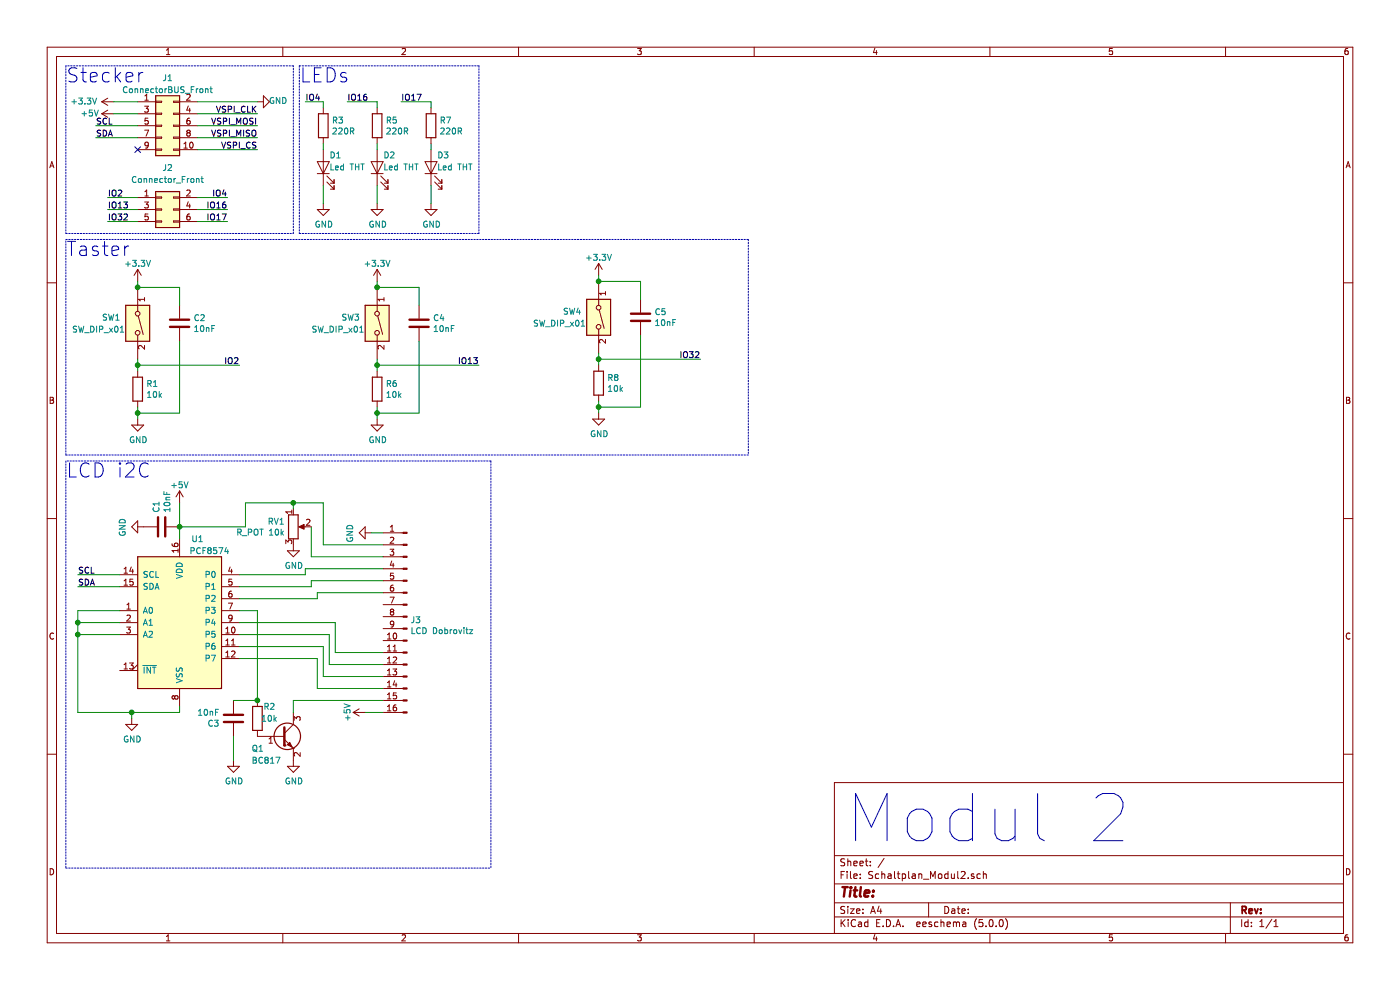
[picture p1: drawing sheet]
EESchema Schematic File Version 4
LIBS:Schaltplan_Modul2-cache
EELAYER 26 0
EELAYER END
$Descr A4 11693 8268
encoding utf-8
Sheet 1 1
Title ""
Date ""
Rev ""
Comp ""
Comment1 ""
Comment2 ""
Comment3 ""
Comment4 ""
$EndDescr
Text Notes 7050 7050 0    394  ~ 0
Modul 2
$Comp
L power:GND #PWR011
U 1 1
P 2150 850
F 0 "#PWR011" H 2150 600 50  0001 C CNN
F 1 "GND" V 2155 677 50  0000 C CNN
F 2 "" H 2150 850 50  0001 C CNN
F 3 "" H 2150 850 50  0001 C CNN
	1    2150 850 
	0    -1   -1   0   
$EndComp
$Comp
L Connector_Generic:Conn_02x05_Odd_Even J1
U 1 1
P 1350 1050
F 0 "J1" H 1400 1450 50  0000 C CNN
F 1 "ConnectorBUS_Front" H 1400 1350 50  0000 C CNN
F 2 "Connector_IDC:SHDR10W64P254X254_2X5_2032X880X915P" H 1350 1050 50  0001 C CNN
F 3 "Stecker Messerleiste  WSL 10G" H 1350 1050 50  0001 C CNN
	1    1350 1050
	1    0    0    -1  
$EndComp
$Comp
L power:+5V #PWR02
U 1 1
P 950 950
F 0 "#PWR02" H 950 800 50  0001 C CNN
F 1 "+5V" V 950 1150 50  0000 C CNN
F 2 "" H 950 950 50  0001 C CNN
F 3 "" H 950 950 50  0001 C CNN
	1    950  950 
	0    -1   -1   0   
$EndComp
Text Label 2150 950  2    50   ~ 0
VSPI_CLK
Text Label 2150 1050 2    50   ~ 0
VSPI_MOSI
Wire Wire Line
	1650 1050 2150 1050
Wire Wire Line
	1650 950  2150 950 
Text Label 2150 1150 2    50   ~ 0
VSPI_MISO
Wire Wire Line
	2150 1150 1650 1150
Wire Wire Line
	1650 850  2150 850 
Text Label 800  1150 0    50   ~ 0
SDA
Text Label 800  1050 0    50   ~ 0
SCL
$Comp
L power:+3.3V #PWR01
U 1 1
P 950 850
F 0 "#PWR01" H 950 700 50  0001 C CNN
F 1 "+3.3V" V 950 1100 50  0000 C CNN
F 2 "" H 950 850 50  0001 C CNN
F 3 "" H 950 850 50  0001 C CNN
	1    950  850 
	0    -1   -1   0   
$EndComp
Wire Wire Line
	800  1150 1150 1150
Wire Wire Line
	800  1050 1150 1050
Wire Wire Line
	950  950  1150 950 
Wire Wire Line
	950  850  1150 850 
Text Label 900  1650 0    50   ~ 0
IO2
Text Label 900  1750 0    50   ~ 0
IO13
$Comp
L Connector_Generic:Conn_02x03_Odd_Even J2
U 1 1
P 1350 1750
F 0 "J2" H 1400 2100 50  0000 C CNN
F 1 "Connector_Front" H 1400 2000 50  0000 C CNN
F 2 "Connector_IDC:SHDR10W64P254X254_2X5_2032X880X915P" H 1350 1750 50  0001 C CNN
F 3 "Stecker Messerleiste  WSL 10G" H 1350 1750 50  0001 C CNN
	1    1350 1750
	1    0    0    -1  
$EndComp
Text Label 1900 1850 2    50   ~ 0
IO17
Text Label 1900 1650 2    50   ~ 0
IO4
Text Label 1900 1750 2    50   ~ 0
IO16
Text Label 900  1850 0    50   ~ 0
IO32
Wire Wire Line
	1150 1850 900  1850
Wire Wire Line
	900  1750 1150 1750
Wire Wire Line
	900  1650 1150 1650
Wire Wire Line
	1650 1650 1900 1650
Wire Wire Line
	1650 1750 1900 1750
Wire Wire Line
	1650 1850 1900 1850
$Comp
L power:+3.3V #PWR04
U 1 1
P 1150 2350
F 0 "#PWR04" H 1150 2200 50  0001 C CNN
F 1 "+3.3V" H 1150 2500 50  0000 C CNN
F 2 "" H 1150 2350 50  0001 C CNN
F 3 "" H 1150 2350 50  0001 C CNN
	1    1150 2350
	1    0    0    -1  
$EndComp
$Comp
L Device:R R1
U 1 1
P 1150 3250
F 0 "R1" H 1220 3296 50  0000 L CNN
F 1 "10k" H 1220 3205 50  0000 L CNN
F 2 "Resistor_SMD:R_0805_2012Metric" V 1080 3250 50  0001 C CNN
F 3 "Resistor 0805 10k" H 1150 3250 50  0001 C CNN
	1    1150 3250
	1    0    0    -1  
$EndComp
$Comp
L Switch:SW_DIP_x01 SW1
U 1 1
P 1150 2700
F 0 "SW1" V 1100 2400 50  0000 L CNN
F 1 "SW_DIP_x01" V 1200 2150 50  0000 L CNN
F 2 "Button_Switch_THT:Druckschalter" H 1150 2700 50  0001 C CNN
F 3 "B077FH7TGD Taster" H 1150 2700 50  0001 C CNN
	1    1150 2700
	0    1    1    0   
$EndComp
$Comp
L Device:C C2
U 1 1
P 1500 2700
F 0 "C2" H 1615 2746 50  0000 L CNN
F 1 "10nF" H 1615 2655 50  0000 L CNN
F 2 "Capacitor_SMD:C_0805_2012Metric" H 1538 2550 50  0001 C CNN
F 3 "Capacitor 0805 10nF" H 1500 2700 50  0001 C CNN
	1    1500 2700
	1    0    0    -1  
$EndComp
$Comp
L power:GND #PWR05
U 1 1
P 1150 3500
F 0 "#PWR05" H 1150 3250 50  0001 C CNN
F 1 "GND" H 1155 3327 50  0000 C CNN
F 2 "" H 1150 3500 50  0001 C CNN
F 3 "" H 1150 3500 50  0001 C CNN
	1    1150 3500
	1    0    0    -1  
$EndComp
Wire Wire Line
	1150 3400 1150 3450
Connection ~ 1150 3450
Wire Wire Line
	1150 3450 1150 3500
Wire Wire Line
	1150 2350 1150 2400
Wire Wire Line
	1150 3450 1500 3450
$Comp
L power:+3.3V #PWR017
U 1 1
P 3150 2350
F 0 "#PWR017" H 3150 2200 50  0001 C CNN
F 1 "+3.3V" H 3150 2500 50  0000 C CNN
F 2 "" H 3150 2350 50  0001 C CNN
F 3 "" H 3150 2350 50  0001 C CNN
	1    3150 2350
	1    0    0    -1  
$EndComp
$Comp
L Device:R R6
U 1 1
P 3150 3250
F 0 "R6" H 3220 3296 50  0000 L CNN
F 1 "10k" H 3220 3205 50  0000 L CNN
F 2 "Resistor_SMD:R_0805_2012Metric" V 3080 3250 50  0001 C CNN
F 3 "Resistor 0805 10k" H 3150 3250 50  0001 C CNN
	1    3150 3250
	1    0    0    -1  
$EndComp
$Comp
L Switch:SW_DIP_x01 SW3
U 1 1
P 3150 2700
F 0 "SW3" V 3100 2400 50  0000 L CNN
F 1 "SW_DIP_x01" V 3200 2150 50  0000 L CNN
F 2 "Button_Switch_THT:Druckschalter" H 3150 2700 50  0001 C CNN
F 3 "B077FH7TGD Taster" H 3150 2700 50  0001 C CNN
	1    3150 2700
	0    1    1    0   
$EndComp
$Comp
L Device:C C4
U 1 1
P 3500 2700
F 0 "C4" H 3615 2746 50  0000 L CNN
F 1 "10nF" H 3615 2655 50  0000 L CNN
F 2 "Capacitor_SMD:C_0805_2012Metric" H 3538 2550 50  0001 C CNN
F 3 "Capacitor 0805 10nF" H 3500 2700 50  0001 C CNN
	1    3500 2700
	1    0    0    -1  
$EndComp
$Comp
L power:GND #PWR018
U 1 1
P 3150 3500
F 0 "#PWR018" H 3150 3250 50  0001 C CNN
F 1 "GND" H 3155 3327 50  0000 C CNN
F 2 "" H 3150 3500 50  0001 C CNN
F 3 "" H 3150 3500 50  0001 C CNN
	1    3150 3500
	1    0    0    -1  
$EndComp
Wire Wire Line
	3150 3000 3150 3050
Connection ~ 3150 3050
Wire Wire Line
	3150 3050 3150 3100
Wire Wire Line
	3150 2350 3150 2400
$Comp
L power:+3.3V #PWR020
U 1 1
P 5000 2300
F 0 "#PWR020" H 5000 2150 50  0001 C CNN
F 1 "+3.3V" H 5000 2450 50  0000 C CNN
F 2 "" H 5000 2300 50  0001 C CNN
F 3 "" H 5000 2300 50  0001 C CNN
	1    5000 2300
	1    0    0    -1  
$EndComp
$Comp
L Device:R R8
U 1 1
P 5000 3200
F 0 "R8" H 5070 3246 50  0000 L CNN
F 1 "10k" H 5070 3155 50  0000 L CNN
F 2 "Resistor_SMD:R_0805_2012Metric" V 4930 3200 50  0001 C CNN
F 3 "Resistor 0805 10k" H 5000 3200 50  0001 C CNN
	1    5000 3200
	1    0    0    -1  
$EndComp
$Comp
L Switch:SW_DIP_x01 SW4
U 1 1
P 5000 2650
F 0 "SW4" V 4950 2350 50  0000 L CNN
F 1 "SW_DIP_x01" V 5050 2100 50  0000 L CNN
F 2 "Button_Switch_THT:Druckschalter" H 5000 2650 50  0001 C CNN
F 3 "B077FH7TGD Taster" H 5000 2650 50  0001 C CNN
	1    5000 2650
	0    1    1    0   
$EndComp
$Comp
L Device:C C5
U 1 1
P 5350 2650
F 0 "C5" H 5465 2696 50  0000 L CNN
F 1 "10nF" H 5465 2605 50  0000 L CNN
F 2 "Capacitor_SMD:C_0805_2012Metric" H 5388 2500 50  0001 C CNN
F 3 "Capacitor 0805 10nF" H 5350 2650 50  0001 C CNN
	1    5350 2650
	1    0    0    -1  
$EndComp
$Comp
L power:GND #PWR021
U 1 1
P 5000 3450
F 0 "#PWR021" H 5000 3200 50  0001 C CNN
F 1 "GND" H 5005 3277 50  0000 C CNN
F 2 "" H 5000 3450 50  0001 C CNN
F 3 "" H 5000 3450 50  0001 C CNN
	1    5000 3450
	1    0    0    -1  
$EndComp
Wire Wire Line
	5000 2950 5000 3000
Connection ~ 5000 3000
Wire Wire Line
	5000 3000 5000 3050
Wire Wire Line
	5000 2300 5000 2350
Text Label 2000 3050 2    50   ~ 0
IO2
Text Label 4000 3050 2    50   ~ 0
IO13
Text Label 5850 3000 2    50   ~ 0
IO32
$Comp
L Device:LED D1
U 1 1
P 2700 1400
F 0 "D1" V 2800 1350 50  0000 R CNN
F 1 "Led THT" V 2700 1350 50  0000 R CNN
F 2 "Diode_THT:D_DO-15_P5.08mm_Vertical_KathodeUp" H 2700 1400 50  0001 C CNN
F 3 "Led Smd 1206 d5mm" H 2700 1400 50  0001 C CNN
	1    2700 1400
	0    -1   -1   0   
$EndComp
$Comp
L Device:R R3
U 1 1
P 2700 1050
F 0 "R3" H 2770 1096 50  0000 L CNN
F 1 "220R" H 2770 1005 50  0000 L CNN
F 2 "Resistor_SMD:R_0805_2012Metric" V 2630 1050 50  0001 C CNN
F 3 "Resistor 0805 220R" H 2700 1050 50  0001 C CNN
	1    2700 1050
	1    0    0    -1  
$EndComp
Wire Wire Line
	2700 1200 2700 1250
$Comp
L power:GND #PWR013
U 1 1
P 2700 1700
F 0 "#PWR013" H 2700 1450 50  0001 C CNN
F 1 "GND" H 2705 1527 50  0000 C CNN
F 2 "" H 2700 1700 50  0001 C CNN
F 3 "" H 2700 1700 50  0001 C CNN
	1    2700 1700
	1    0    0    -1  
$EndComp
$Comp
L Device:LED D2
U 1 1
P 3150 1400
F 0 "D2" V 3250 1350 50  0000 R CNN
F 1 "Led THT" V 3150 1350 50  0000 R CNN
F 2 "Diode_THT:D_DO-15_P5.08mm_Vertical_KathodeUp" H 3150 1400 50  0001 C CNN
F 3 "Led Smd 1206 d5mm" H 3150 1400 50  0001 C CNN
	1    3150 1400
	0    -1   -1   0   
$EndComp
$Comp
L Device:R R5
U 1 1
P 3150 1050
F 0 "R5" H 3220 1096 50  0000 L CNN
F 1 "220R" H 3220 1005 50  0000 L CNN
F 2 "Resistor_SMD:R_0805_2012Metric" V 3080 1050 50  0001 C CNN
F 3 "Resistor 0805 220R" H 3150 1050 50  0001 C CNN
	1    3150 1050
	1    0    0    -1  
$EndComp
Wire Wire Line
	3150 1200 3150 1250
$Comp
L power:GND #PWR016
U 1 1
P 3150 1700
F 0 "#PWR016" H 3150 1450 50  0001 C CNN
F 1 "GND" H 3155 1527 50  0000 C CNN
F 2 "" H 3150 1700 50  0001 C CNN
F 3 "" H 3150 1700 50  0001 C CNN
	1    3150 1700
	1    0    0    -1  
$EndComp
$Comp
L Device:LED D3
U 1 1
P 3600 1400
F 0 "D3" V 3700 1350 50  0000 R CNN
F 1 "Led THT" V 3600 1350 50  0000 R CNN
F 2 "Diode_THT:D_DO-15_P5.08mm_Vertical_KathodeUp" H 3600 1400 50  0001 C CNN
F 3 "Led Smd 1206 d5mm" H 3600 1400 50  0001 C CNN
	1    3600 1400
	0    -1   -1   0   
$EndComp
$Comp
L Device:R R7
U 1 1
P 3600 1050
F 0 "R7" H 3670 1096 50  0000 L CNN
F 1 "220R" H 3670 1005 50  0000 L CNN
F 2 "Resistor_SMD:R_0805_2012Metric" V 3530 1050 50  0001 C CNN
F 3 "Resistor 0805 220R" H 3600 1050 50  0001 C CNN
	1    3600 1050
	1    0    0    -1  
$EndComp
Wire Wire Line
	3600 1200 3600 1250
$Comp
L power:GND #PWR019
U 1 1
P 3600 1700
F 0 "#PWR019" H 3600 1450 50  0001 C CNN
F 1 "GND" H 3605 1527 50  0000 C CNN
F 2 "" H 3600 1700 50  0001 C CNN
F 3 "" H 3600 1700 50  0001 C CNN
	1    3600 1700
	1    0    0    -1  
$EndComp
Text Label 2550 850  0    50   ~ 0
IO4
Text Label 2900 850  0    50   ~ 0
IO16
Text Label 3350 850  0    50   ~ 0
IO17
Wire Wire Line
	2550 850  2700 850 
Wire Wire Line
	2700 850  2700 900 
Wire Wire Line
	2900 850  3150 850 
Wire Wire Line
	3150 850  3150 900 
Wire Wire Line
	3350 850  3600 850 
Wire Wire Line
	3600 850  3600 900 
$Comp
L Interface_Expansion:PCF8574A U1
U 1 1
P 1500 5200
F 0 "U1" H 1650 5900 50  0000 C CNN
F 1 "PCF8574" H 1750 5800 50  0000 C CNN
F 2 "Package_SO:SOIC-16W_7.5x10.3mm_P1.27mm" H 1500 5200 50  0001 C CNN
F 3 "PCF8574AT SOIC-16W" H 1500 5200 50  0001 C CNN
	1    1500 5200
	1    0    0    -1  
$EndComp
Text Label 650  4900 0    50   ~ 0
SDA
Text Label 650  4800 0    50   ~ 0
SCL
Wire Wire Line
	650  4900 1000 4900
Wire Wire Line
	650  4800 1000 4800
Wire Wire Line
	650  5100 1000 5100
Wire Wire Line
	650  5200 1000 5200
Connection ~ 650  5200
Wire Wire Line
	650  5200 650  5100
Wire Wire Line
	650  5300 1000 5300
Connection ~ 650  5300
Wire Wire Line
	650  5300 650  5200
Wire Wire Line
	1500 5900 1500 5950
Wire Wire Line
	1500 5950 1100 5950
Wire Wire Line
	650  5300 650  5950
$Comp
L power:+5V #PWR07
U 1 1
P 1500 4200
F 0 "#PWR07" H 1500 4050 50  0001 C CNN
F 1 "+5V" H 1500 4350 50  0000 C CNN
F 2 "" H 1500 4200 50  0001 C CNN
F 3 "" H 1500 4200 50  0001 C CNN
	1    1500 4200
	1    0    0    -1  
$EndComp
$Comp
L Connector:Conn_01x16_Male J3
U 1 1
P 3400 5150
F 0 "J3" H 3373 5123 50  0000 R CNN
F 1 "LCD Dobrovitz" H 3373 5032 50  0000 R CNN
F 2 "Display:LCD_dobro" H 3400 5150 50  0001 C CNN
F 3 "LCD Dobrovitz" H 3400 5150 50  0001 C CNN
	1    3400 5150
	-1   0    0    -1  
$EndComp
Connection ~ 1500 4400
Wire Wire Line
	1500 4400 1500 4500
$Comp
L power:GND #PWR03
U 1 1
P 1100 6000
F 0 "#PWR03" H 1100 5750 50  0001 C CNN
F 1 "GND" H 1105 5827 50  0000 C CNN
F 2 "" H 1100 6000 50  0001 C CNN
F 3 "" H 1100 6000 50  0001 C CNN
	1    1100 6000
	1    0    0    -1  
$EndComp
Wire Wire Line
	1100 5950 1100 6000
Connection ~ 1100 5950
Wire Wire Line
	1100 5950 650  5950
$Comp
L power:GND #PWR015
U 1 1
P 3100 4450
F 0 "#PWR015" H 3100 4200 50  0001 C CNN
F 1 "GND" H 3105 4277 50  0000 C CNN
F 2 "" H 3100 4450 50  0001 C CNN
F 3 "" H 3100 4450 50  0001 C CNN
	1    3100 4450
	0    1    1    0   
$EndComp
Wire Wire Line
	3100 4450 3200 4450
Text Notes 550  4000 0    118  ~ 0
LCD i2C\n
Wire Notes Line
	550  7250 4100 7250
Wire Notes Line
	4100 3850 550  3850
Text Notes 550  700  0    118  ~ 0
Stecker
Wire Notes Line
	550  550  550  1950
Wire Notes Line
	550  1950 2450 1950
Wire Notes Line
	2450 1950 2450 550 
Wire Notes Line
	2450 550  550  550 
Text Notes 2500 700  0    118  ~ 0
LEDs
Wire Wire Line
	2700 1550 2700 1700
Wire Wire Line
	3150 1550 3150 1700
Wire Wire Line
	3600 1550 3600 1700
Wire Notes Line
	4000 550  4000 1950
Wire Notes Line
	2500 550  2500 1950
Text Notes 550  2150 0    118  ~ 0
Taster
Wire Notes Line
	550  2000 6250 2000
Wire Notes Line
	6250 2000 6250 3800
Wire Notes Line
	6250 3800 550  3800
Wire Notes Line
	550  3800 550  2000
$Comp
L Device:C C1
U 1 1
P 1350 4400
F 0 "C1" H 1465 4446 50  0000 L CNN
F 1 "10nF" H 1465 4355 50  0000 L CNN
F 2 "Capacitor_SMD:C_0805_2012Metric" H 1388 4250 50  0001 C CNN
F 3 "Capacitor 0805 10nF" H 1350 4400 50  0001 C CNN
	1    1350 4400
	0    -1   -1   0   
$EndComp
$Comp
L power:GND #PWR06
U 1 1
P 1200 4400
F 0 "#PWR06" H 1200 4150 50  0001 C CNN
F 1 "GND" H 1205 4227 50  0000 C CNN
F 2 "" H 1200 4400 50  0001 C CNN
F 3 "" H 1200 4400 50  0001 C CNN
	1    1200 4400
	0    1    1    0   
$EndComp
NoConn ~ 1150 1250
Text Label 2150 1250 2    50   ~ 0
VSPI_CS
Wire Wire Line
	2150 1250 1650 1250
Wire Wire Line
	1500 4200 1500 4400
Wire Notes Line
	4100 3850 4100 7250
Wire Notes Line
	550  3850 550  7250
Wire Wire Line
	3150 3400 3150 3450
Wire Wire Line
	3500 2400 3150 2400
Connection ~ 3150 2400
Wire Wire Line
	3500 2400 3500 2550
Wire Wire Line
	3150 3050 4000 3050
Wire Wire Line
	3500 2850 3500 3450
Wire Wire Line
	3500 3450 3150 3450
Connection ~ 3150 3450
Wire Wire Line
	3150 3450 3150 3500
Wire Wire Line
	1150 3100 1150 3050
Wire Wire Line
	1150 3000 1150 3050
Connection ~ 1150 3050
Wire Wire Line
	1150 3050 2000 3050
Wire Wire Line
	1150 2400 1500 2400
Wire Wire Line
	1500 2400 1500 2550
Connection ~ 1150 2400
Wire Wire Line
	1500 2850 1500 3450
Wire Wire Line
	5000 3350 5000 3400
Wire Wire Line
	5000 3000 5850 3000
Wire Wire Line
	5000 2350 5350 2350
Wire Wire Line
	5350 2350 5350 2500
Connection ~ 5000 2350
Wire Wire Line
	5350 2800 5350 3400
Wire Wire Line
	5350 3400 5000 3400
Connection ~ 5000 3400
Wire Wire Line
	5000 3400 5000 3450
$Comp
L power:+5V #PWR0101
U 1 1
P 3050 5950
F 0 "#PWR0101" H 3050 5800 50  0001 C CNN
F 1 "+5V" H 3050 6100 50  0000 C CNN
F 2 "" H 3050 5950 50  0001 C CNN
F 3 "" H 3050 5950 50  0001 C CNN
	1    3050 5950
	0    -1   -1   0   
$EndComp
Wire Wire Line
	3050 5950 3200 5950
$Comp
L power:GND #PWR0102
U 1 1
P 2450 4550
F 0 "#PWR0102" H 2450 4300 50  0001 C CNN
F 1 "GND" H 2455 4377 50  0000 C CNN
F 2 "" H 2450 4550 50  0001 C CNN
F 3 "" H 2450 4550 50  0001 C CNN
	1    2450 4550
	1    0    0    -1  
$EndComp
Wire Wire Line
	3200 4650 2600 4650
Wire Wire Line
	2600 4650 2600 4400
Wire Wire Line
	3200 4550 2700 4550
Wire Wire Line
	1500 4400 2050 4400
Wire Wire Line
	2700 4200 2450 4200
Wire Wire Line
	2050 4200 2050 4400
Wire Wire Line
	2700 4200 2700 4550
$Comp
L Device:R_POT RV1
U 1 1
P 2450 4400
F 0 "RV1" H 2380 4446 50  0000 R CNN
F 1 "R_POT 10k" H 2380 4355 50  0000 R CNN
F 2 "Potentiometer_SMD:Potentiometer_Bourns_3314G_Vertical" H 2450 4400 50  0001 C CNN
F 3 "R_POT 10k Bourns_3314G_Vertical" H 2450 4400 50  0001 C CNN
	1    2450 4400
	1    0    0    -1  
$EndComp
Wire Wire Line
	2450 4250 2450 4200
Connection ~ 2450 4200
Wire Wire Line
	2450 4200 2050 4200
Wire Wire Line
	3200 4750 2550 4750
Wire Wire Line
	2550 4750 2550 4800
Wire Wire Line
	2550 4800 2000 4800
Wire Wire Line
	2000 4900 2600 4900
Wire Wire Line
	2600 4900 2600 4850
Wire Wire Line
	2600 4850 3200 4850
Wire Wire Line
	3200 4950 2650 4950
Wire Wire Line
	2650 4950 2650 5000
Wire Wire Line
	2650 5000 2000 5000
Wire Wire Line
	2000 5500 2650 5500
Wire Wire Line
	2650 5500 2650 5750
Wire Wire Line
	2650 5750 3200 5750
Wire Wire Line
	3200 5650 2700 5650
Wire Wire Line
	2700 5650 2700 5400
Wire Wire Line
	2700 5400 2000 5400
Wire Wire Line
	2000 5300 2750 5300
Wire Wire Line
	2750 5300 2750 5550
Wire Wire Line
	2750 5550 3200 5550
Wire Wire Line
	3200 5450 2800 5450
Wire Wire Line
	2800 5450 2800 5200
Wire Wire Line
	2800 5200 2000 5200
$Comp
L Device:R R2
U 1 1
P 2150 6000
F 0 "R2" H 2250 6100 50  0000 C CNN
F 1 "10k" H 2250 6000 50  0000 C CNN
F 2 "Resistor_SMD:R_0805_2012Metric" V 2080 6000 50  0001 C CNN
F 3 "Resistor 0805 10k" H 2150 6000 50  0001 C CNN
	1    2150 6000
	1    0    0    -1  
$EndComp
$Comp
L Transistor_BJT:BC817 Q1
U 1 1
P 2350 6150
F 0 "Q1" H 2100 6050 50  0000 L CNN
F 1 "BC817" H 2100 5950 50  0000 L CNN
F 2 "Package_TO_SOT_SMD:SOT-23" H 2550 6075 50  0001 L CIN
F 3 "BC817 SOT-23" H 2350 6150 50  0001 L CNN
	1    2350 6150
	1    0    0    -1  
$EndComp
Wire Wire Line
	2450 5850 3200 5850
$Comp
L power:GND #PWR0103
U 1 1
P 2450 6350
F 0 "#PWR0103" H 2450 6100 50  0001 C CNN
F 1 "GND" H 2455 6177 50  0000 C CNN
F 2 "" H 2450 6350 50  0001 C CNN
F 3 "" H 2450 6350 50  0001 C CNN
	1    2450 6350
	1    0    0    -1  
$EndComp
$Comp
L Device:C C3
U 1 1
P 1950 6000
F 0 "C3" H 2065 6046 50  0000 L CNN
F 1 "10nF" H 2065 5955 50  0000 L CNN
F 2 "Capacitor_SMD:C_0805_2012Metric" H 1988 5850 50  0001 C CNN
F 3 "Capacitor 0805 10nF" H 1950 6000 50  0001 C CNN
	1    1950 6000
	-1   0    0    1   
$EndComp
Wire Wire Line
	2450 5950 2450 5850
Wire Wire Line
	1950 5850 2150 5850
Wire Wire Line
	2150 5850 2150 5100
Wire Wire Line
	2000 5100 2150 5100
Connection ~ 2150 5850
$Comp
L power:GND #PWR0104
U 1 1
P 1950 6350
F 0 "#PWR0104" H 1950 6100 50  0001 C CNN
F 1 "GND" H 1955 6177 50  0000 C CNN
F 2 "" H 1950 6350 50  0001 C CNN
F 3 "" H 1950 6350 50  0001 C CNN
	1    1950 6350
	1    0    0    -1  
$EndComp
Wire Wire Line
	1950 6150 1950 6350
Wire Notes Line
	2500 1950 4000 1950
Wire Notes Line
	2500 550  4000 550 
$EndSCHEMATC
